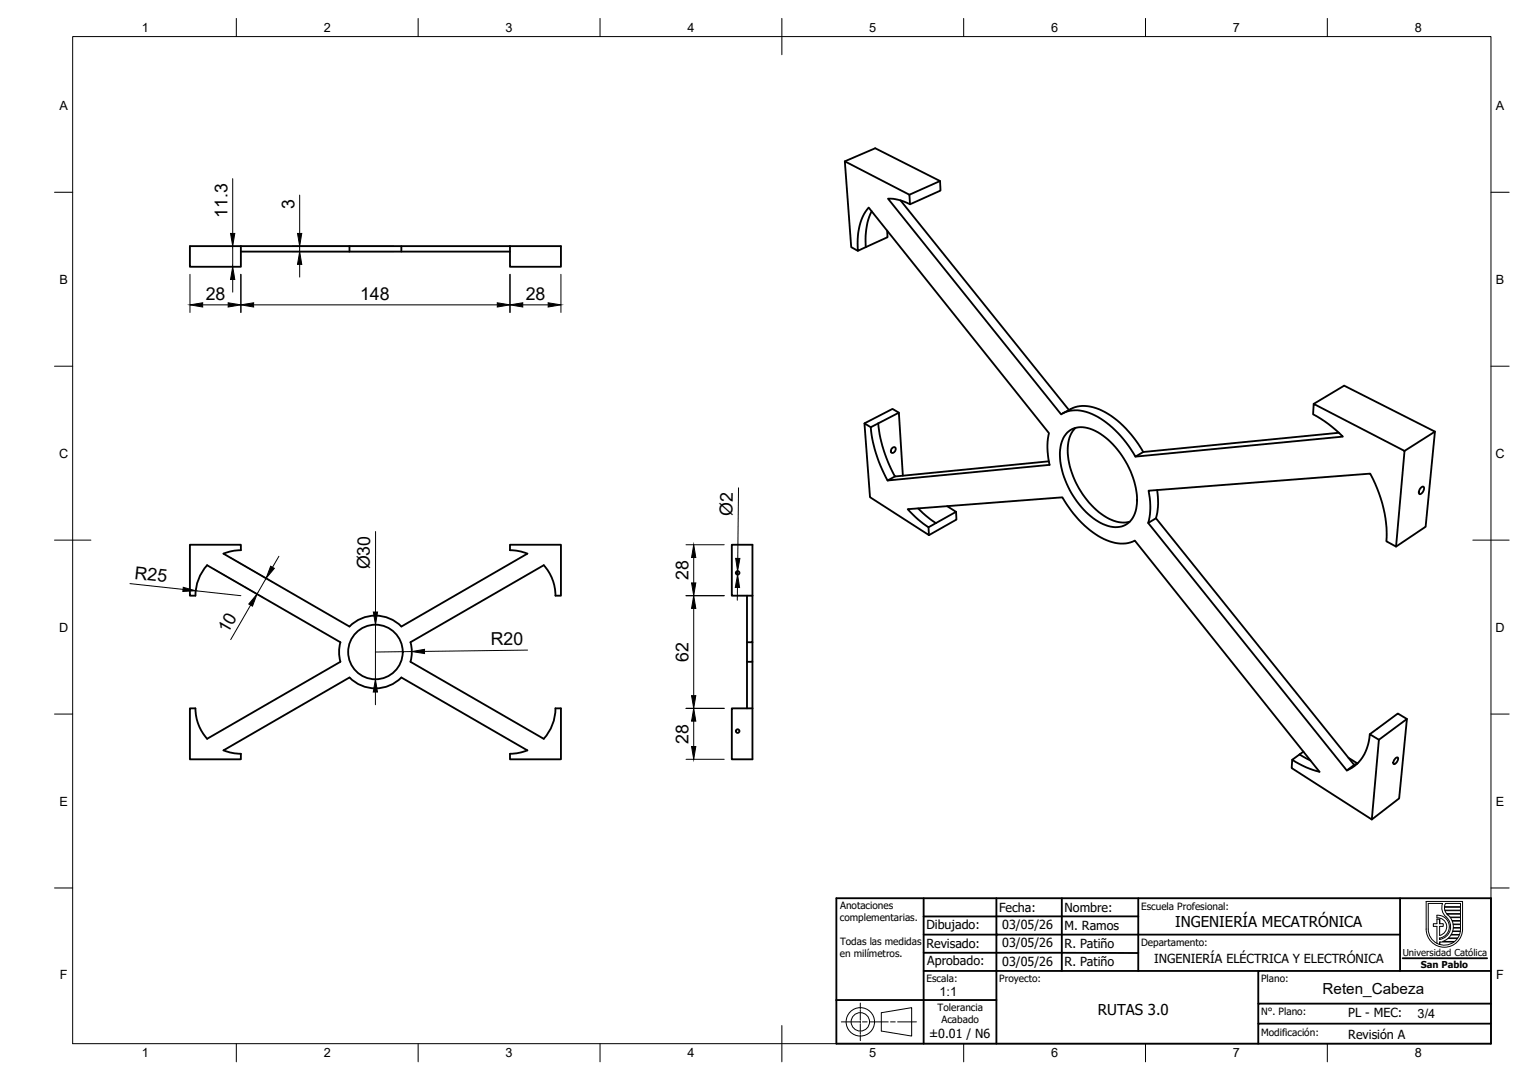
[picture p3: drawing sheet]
<svg xmlns="http://www.w3.org/2000/svg" width="420mm" height="297mm" viewBox="0 0 420 297" stroke-linecap="round" stroke-linejoin="round" font-family="sans-serif">
<!-- layer: Visible -->
<g fill="none" stroke="#000" stroke-width=".51">
<path d="M232.3 44.4l8.4-3.6 17.8 9-8.4 3.8M239.7 58.1a18.5 18.5 0 0 0-1.6 9.9M247.6 55.1l46.3 57.7M258.5 49.8l.1 2.6-8.4 3.8M52.2 67.7h14v5.7h-14zM66.2 69.2h74M66.2 67.7h29.9v1.5M96.1 67.7h14.3v1.5M110.4 67.7h43.8v5.7h-14v-5.7M235.9 69l-1.8-1-1.8-23.6 17.8 9.2 .1 2.6a12.5 12.5 0 0 0-6-1.6l47.6 59.4a9.1 9.1 0 0 1 9.2 .2 28.3 28.3 0 0 1 11.2 11.4l57.1-5.5a33.2 33.2 0 0 0-8.2-6.2l.1-2.8 25 12.9-2.3 26.3-2.7-1.4a34.6 34.6 0 0 0-4.4-18.6l-61 4.7a18.3 18.3 0 0 1-.1 8.8l54.6 68.1a11 11 0 0 0 6.4-10l2.5 1.6M238.1 68l-2.2 1a15.9 15.9 0 0 1 3-11.9l49.5 62a19.1 19.1 0 0 0 .2 8.8l-44.5 4.3 2-1.2M243.9 63.4l.2 1.8-6 2.8"/>
<path d="M239.4 117.5l-1.7-1.1 1.5 20.3 16.2 10.5-.1-2.2M241.5 116.4a37.6 37.6 0 0 0 4.6 14.6l42.3-4.1M241.5 116.4l-2.1 1.1a37.4 37.4 0 0 0 4.7 14.7M241.5 116.4l5.7-2.9 1.1 17.3M247.2 113.5l-1.8-1-7.7 3.9M292.2 113.7l2.2-1.2a10.3 10.3 0 0 1 10.4 1.4 29.4 29.4 0 0 1 9.6 10.4l53.8-5.3M293.5 119a6.3 6.3 0 0 1 7.6-.5 23.3 23.3 0 0 1 11.5 19.9 6.1 6.1 0 0 1-5.4 6.6 12.7 12.7 0 0 1-9.2-4.8 23.2 23.2 0 0 1-6.5-16.5 7.8 7.8 0 0 1 2-4.7zM295.7 117.7a10.3 10.3 0 0 0-1.7 9.6 23.1 23.1 0 0 0 11.5 15.6 7.5 7.5 0 0 0 5.1 .6M361.2 111.1l8.4-5 25 12.6-8.4 5.3M394.6 118.7l-2.6 26.2-8.1 5.4M245.3 123.3a.6 .6 0 0 1 .9-.2 .6 .6 0 0 1-.1 .9 .63 .63 0 0 1-.9 .6 .63 .63 0 0 1-.1-1.1zM252.5 139.8l2 2 2.8 2.1"/>
<path d="M260.4 139.2l2.5 1.6-5.6 3.1M314.4 124.3l-2.2 1.3M318.2 134.8a17.9 17.9 0 0 1-.3 7.7l54.5 67.9 .9-.5M390.8 134.1a.49 .49 0 0 1 .7-.2 .49 .49 0 0 1 0 .7 1.37 1.37 0 0 1-1.2 1.3 1.51 1.51 0 0 1 .5-1.8zM56.9 155.5l36.7 21.1a10 10 0 0 0 0 5.4l-36.7 21.2M57 155.4a12.5 12.5 0 0 0-3.3 8.4M66.2 151.3v-1.5h-14v14h1.5M66.2 151.3l-2.7 .3-2.1 .7 34.7 20a10 10 0 0 1 14.3 0M145 152.3l-34.6 20M145 152.3l-2.7-.8-2.1-.2v-1.5h14v14h-1.5a12.5 12.5 0 0 0-3.2-8.3l-36.6 21.1a9.9 9.9 0 0 1 0 5.4l36.6 21.2a12.5 12.5 0 0 0 3.2-8.4h1.5v14h-14v-1.5l2.1-.2 2.7-.7M201.2 149.8h5.7v14h-5.7zM257.3 143.9l-2 1.1a27.7 27.7 0 0 1-5.7-5l42.5-3.2a26.5 26.5 0 0 0 13 12.1 8.6 8.6 0 0 0 6.9-.2l50.8 63.6a23.4 23.4 0 0 1-7.5-3.3l2-1.5"/>
<path d="M262.9 140.8l.1 2.1-7.6 4.3M317.9 142.5l-2.2 1.3M205.4 163.8v31M206.9 163.8v12.8h-1.5M206.9 176.6v5.4h-1.5M53.7 194.8h-1.5v14h14v-1.5M53.7 194.8a12.5 12.5 0 0 0 3.3 8.4M110.4 186.3l34.6 20.1M110.4 186.3a10 10 0 0 1-14.3 0l-34.6 20.1 2.7 .7 2 .2M206.9 182v26.8h-5.7v-14h5.7M386.9 197.7l-2.2 21.9-7.5 5.8M357.3 207.5l3.1 1.7"/>
<path d="M358.4 206.7l-1.1 .8M370.8 208.4l2.4 1.6M372.4 210.4l-2.1 1.5M376.7 201.9l7.7-5.7 2.5 1.5-7.7 5.8M379.2 203.5l-2 21.9-22-14.1 .1-2.3M383.7 208.6l.5-.3a.82 .82 0 0 1-.2 1.4l-.6 .5a.82 .82 0 0 1 .1-1.4z"/>
<circle cx="202.8" cy="157.6" r=".5"/>
<circle cx="103.2" cy="179.3" r="7.5"/>
<circle cx="202.8" cy="201.1" r=".5"/>
</g>
<!-- layer: BORDER -->
<g fill="none" stroke="#000" stroke-width=".27">
<path d="M20 10.1h390v276.9h-390zM65 5.1v5M115 5.1v5M165 5.1v5M215 5.1v10M265 5.1v5M315 5.1v5M365 5.1v5M15 52.9h5M410 52.9h5M15 100.7h5M410 100.7h5"/>
<path d="M15 148.6h10M405 148.6h10M15 196.4h5M410 196.4h5M15 244.2h5M410 244.2h5M65 287v5M115 287v5M165 287v5M215 282.1v9.9M265 287v5M315 287v5"/>
<path d="M365 287v5"/>
</g>
<!-- layer: Title (ISO) -->
<g fill="none" stroke="#000" stroke-width=".51">
<path d="M230 247h180v40h-180zM254 252.1v14.9h20v-9.9h-20M254 252.1h20M254 247v5.1M274 252h39M274 252.1v5h111M274 247v5.1M292 247v20M313 247v20M385 247v20M230 275h44M254 262.1h59"/>
<path d="M254 267v20M346 267h-72v20M385.7 263.6h23.2M410 276h-64v5.5M410 267h-64v9M409.9 281.5h-63.9v5.5"/>
</g>
<circle cx="274" cy="257.1" r=".25" fill="#000"/>
<g fill="none" stroke="#000" stroke-width=".27">
<path d="M236.6 275.9v1.6M236.6 277.7v.5M236.6 278.5v2.1M242.3 278.5l8.4-1.4v7.9l-8.4-1.4zM231.4 281.1h5.1M236.6 280.8v.5M236.6 281.6v2M236.6 283.9v.5M236.6 284.6v1.6M237.2 281.1h1.2M239.1 281.1h5.1M244.9 281.1h1.3"/>
<path d="M246.8 281.1h5.2"/>
<circle cx="236.6" cy="281" r="3.9"/>
<circle cx="236.6" cy="281" r="2.53"/>
</g>
<!-- layer: TITLEBLOCK -->
<g fill="none" stroke="#000" stroke-width=".27">
<path d="M392.2 247.9h10v7.6a5 5 0 0 1-5 5 5 5 0 0 1-5-5zM395.1 252.5v-.8a3.2 3.2 0 0 1 3.4 2.8 3.2 3.2 0 0 1-2.6 3.5M395.1 252.5a2.44 2.44 0 0 1 2.7 2 2.44 2.44 0 0 1-1.9 2.8M395.9 257.3v-2.5h1v-.8h-1v-1.2h-.8v1.2h-1v.8h1v4.7M395.9 259.1v.7M396.7 258.9l1.4-.8h2.7l-.8 .8zM397.2 249.5h4.4v.8h-4.3zM397.2 249.4l.3-.9h4.1v.9h-4.4M397.3 250.5l.5 .8h3.8v-.8h-4.3M397.6 252.2a3.5 3.5 0 0 1 1.2 3.7 3.5 3.5 0 0 1-2.9 2.5v-.4M397.6 252.2l-1-1.4-.1-1.2 .2-1.1h-4v7a4.4 4.4 0 0 0 2.5 4 4.4 4.4 0 0 0 4.6-.4h-3.9M397.9 251.4h3.7v.8h-2.9l-.6-.6"/>
<path d="M398.8 252.4h2.8v.8h-2.3zM399 257.2h2.3l-.4 .8h-2.6zM399.3 253.3l2.3 .1v.8l-2-.1zM399.4 256.2h2.1l-.2 .8h-2.2zM399.6 254.3h2v.8h-2zM401.6 256.1v-.8h-2l-.1 .8h2.1"/>
</g>
<path d="M395.9 252.8v1.2M395.9 258v.4M395.9 259.1v.7M397.9 251.4l.2 .2" fill="none" stroke="#000" stroke-width=".36"/>
<!-- layer: FD_Dimensions -->
<g fill="none" stroke="#000" stroke-width=".27">
<path d="M64 49.1v15.1M82.4 53.7v10.5M52.2 75.4v10.5M64 67.7v5.6M64 76.9v3.5M66.2 75.4v10.5M80.3 67.7h28M80.3 69.2h28M82.4 67.7v1.5M82.4 72.7v3.5M140.2 75.4v10.5M154.2 75.4v10.5"/>
<path d="M55.7 83.8h7M69.7 83.8h67M143.7 83.8h7M203.1 134.2l-.2 19.4M58.8 156.5l13.7 7.9M63.3 153.3l11.7 6.8M73.2 159.1l-2.5 4.3M76.7 153l-1.8 3M103.3 146.2v22.1M188.6 149.8h10.5M190.8 153.3v7M202.8 157.1v1"/>
<path d="M35.7 160.5l14.6 1.6M53.8 162.5l12.4 1.3M68.9 166.4l-5.5 9.5M103.3 171.8l-.1 15M113.2 179.2l-10 .1M145.1 178.8l-28.4 .4M188.6 163.8h10.5M190.8 167.3v24M202.8 161.6l-.1 3.5M103.2 190.3v3.5M188.6 194.8h10.5M190.8 198.3v7"/>
<path d="M188.6 208.8h10.5"/>
</g>
<g fill="#000" stroke="#000" stroke-width=".27">
<path d="M64 73.3l.6 3.6h-1.2zM63.4 64.2h1.2l-.6 3.5zM82.4 69.2l.6 3.5h-1.2zM81.8 64.2h1.2l-.6 3.5zM52.2 83.8l3.5-.5v1.1zM62.7 83.3l3.5 .5-3.5 .6zM66.2 83.8l3.5-.5v1.1zM136.7 83.3l3.5 .5-3.5 .6zM140.2 83.8l3.5-.5v1.1zM150.7 83.3l3.5 .5-3.5 .6zM74.4 155.7l1 .6-2.2 2.8zM190.8 149.8l.5 3.5h-1.1z"/>
<path d="M202.3 153.6h1.2l-.7 3.5zM50.4 161.5l3.4 1-3.5 .2zM70.7 163.4l-1.3 3.3-1-.6zM102.7 168.3h1.1l-.5 3.5zM113.2 179.2l3.5-.6v1.2zM190.2 160.3h1.1l-.5 3.5zM190.8 163.8l.5 3.5h-1.1zM202.8 158.1l.6 3.5h-1.2zM103.2 186.8l.6 3.5h-1.2zM190.2 191.3h1.1l-.5 3.5zM190.8 194.8l.5 3.5h-1.1zM190.2 205.3h1.1l-.5 3.5z"/>
</g>
<g font-size="4.9">
<text x="62.5" y="59.8" transform="rotate(-90 62.5 59.8)">11.3</text>
<text x="80.9" y="57.6" transform="rotate(-90 80.9 57.6)">3</text>
<text x="56.6" y="82.4">28</text>
<text x="99" y="82.4">148</text>
<text x="144.5" y="82.4">28</text>
<text x="201.4" y="141.8" transform="rotate(-89 201.4 141.8)">Ø2</text>
<text x="36.9" y="159.2" transform="rotate(6 36.9 159.2)">R25</text>
<text x="101.7" y="156.6" transform="rotate(-90 101.7 156.6)">Ø30</text>
<text x="189.3" y="159.5" transform="rotate(-90 189.3 159.5)">28</text>
<text x="62.6" y="174.4" transform="rotate(-60 62.6 174.4)">10</text>
<text x="134.9" y="177.5" transform="rotate(-1 134.9 177.5)">R20</text>
<text x="189.3" y="182" transform="rotate(-90 189.3 182)">62</text>
<text x="189.3" y="204.5" transform="rotate(-90 189.3 204.5)">28</text>
</g>
<text font-size="4.2" x="363.7" y="273.3">Reten_Cabeza</text>
<g font-size="4.1">
<text x="323.2" y="255.1">INGENIERÍA MECATRÓNICA</text>
<text x="301.9" y="279.1">RUTAS 3.0</text>
</g>
<g font-size="3.5">
<text x="39" y="8.8">1</text>
<text x="89" y="8.8">2</text>
<text x="139" y="8.8">3</text>
<text x="189" y="8.8">4</text>
<text x="239" y="8.8">5</text>
<text x="289" y="8.8">6</text>
<text x="339" y="8.8">7</text>
<text x="389" y="8.8">8</text>
<text x="16.3" y="30.2">A</text>
<text x="411.3" y="30.2">A</text>
<text x="16.3" y="78">B</text>
<text x="411.3" y="78">B</text>
<text x="16.2" y="125.9">C</text>
<text x="411.2" y="125.9">C</text>
<text x="16.2" y="173.7">D</text>
<text x="411.2" y="173.7">D</text>
<text x="16.3" y="221.6">E</text>
<text x="411.3" y="221.6">E</text>
<text x="16.4" y="269.4">F</text>
<text x="411.4" y="269.4">F</text>
<text x="258.3" y="273.9">1:1</text>
<text x="389.8" y="279.9">3/4</text>
<text x="39" y="290.8">1</text>
<text x="89" y="290.8">2</text>
<text x="139" y="290.8">3</text>
<text x="189" y="290.8">4</text>
<text x="239" y="290.8">5</text>
<text x="289" y="290.8">6</text>
<text x="339" y="290.8">7</text>
<text x="389" y="290.8">8</text>
</g>
<g font-size="3.4">
<text x="274.7" y="250.8">Fecha:</text>
<text x="292.7" y="250.8">Nombre:</text>
<text x="254.7" y="255.5">Dibujado:</text>
<text x="275.6" y="255.6">03/05/26</text>
<text x="292.7" y="255.9">M. Ramos</text>
<text x="254.7" y="260.8">Revisado:</text>
<text x="275.6" y="260.6">03/05/26</text>
<text x="292.7" y="260.8">R. Patiño</text>
<text x="255" y="265.5">Aprobado:</text>
<text x="275.6" y="265.6">03/05/26</text>
<text x="292.7" y="265.8">R. Patiño</text>
<text x="317.4" y="264.7">INGENIERÍA ELÉCTRICA Y ELECTRÓNICA</text>
<text x="370.7" y="279.8">PL - MEC:</text>
<text x="255.5" y="285.5">±0.01 / N6</text>
<text x="370.7" y="285.7">Revisión A</text>
</g>
<g font-size="2.8">
<text x="231" y="250.1">Anotaciones</text>
<text x="313.8" y="250.2">Escuela Profesional:</text>
<text x="230.9" y="253.4">complementarias.</text>
<text x="230.9" y="263.2">en milímetros.</text>
<text x="231" y="259.9">Todas las medidas</text>
<text x="313.8" y="260.1">Departamento:</text>
<text x="254.8" y="270.1">Escala:</text>
<text x="274.8" y="270.1">Proyecto:</text>
<text x="346.8" y="270.1">Plano:</text>
<text x="257.8" y="278.1">Tolerancia</text>
<text x="258.8" y="281.4">Acabado</text>
<text x="346.8" y="279.1">N°. Plano:</text>
<text x="346.8" y="284.8">Modificación:</text>
</g>
<g font-size="2.6">
<text x="385.7" y="263">Universidad Católica</text>
<text x="390.7" y="266.2">San Pablo</text>
</g>
</svg>
